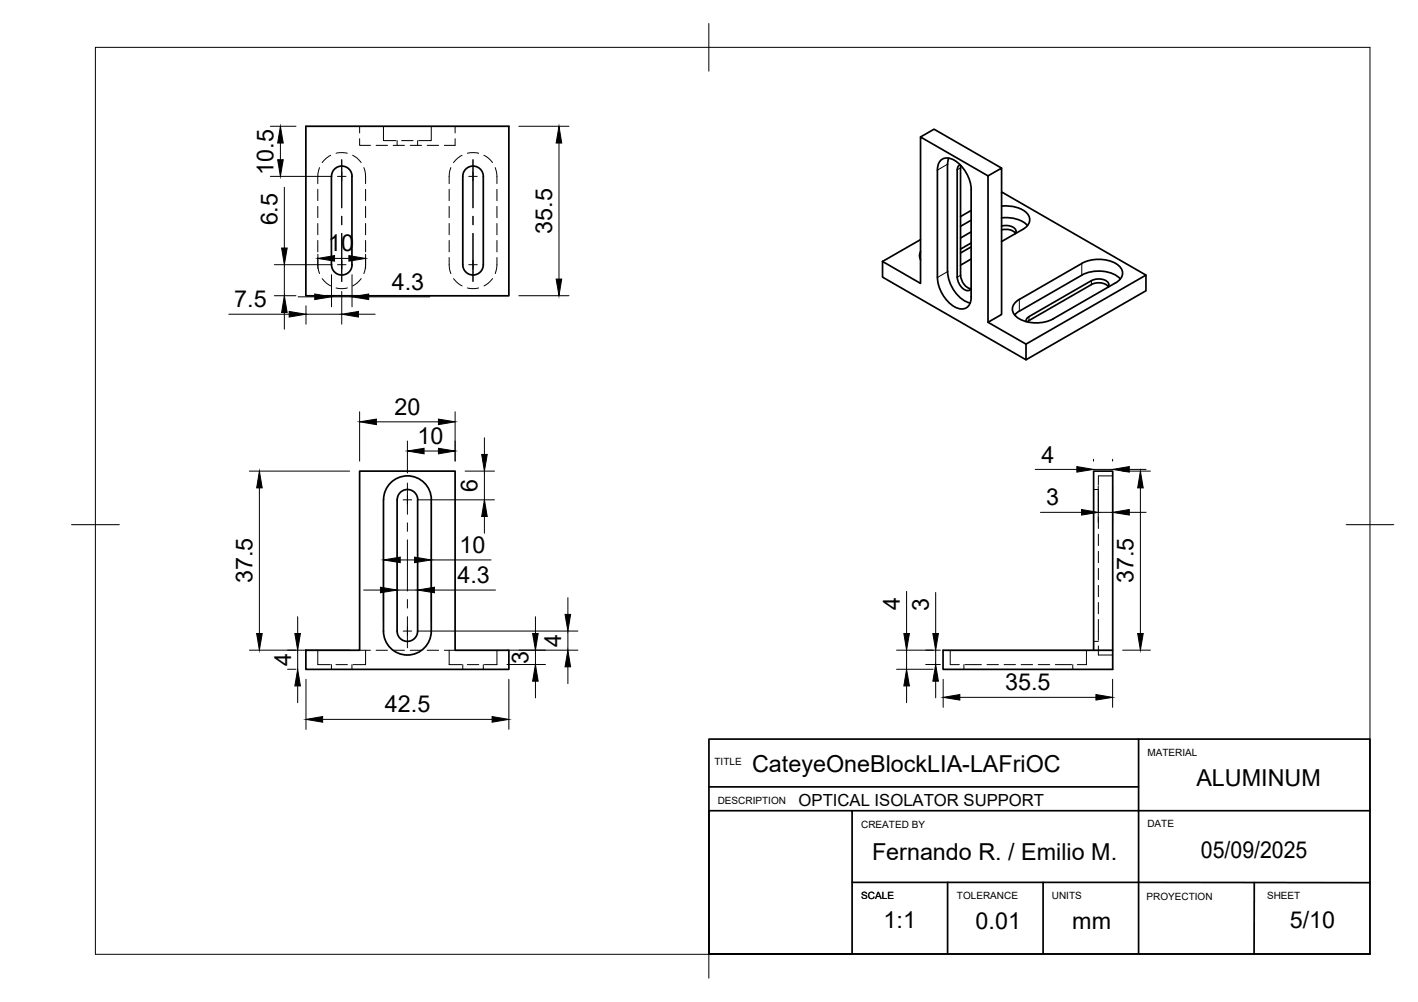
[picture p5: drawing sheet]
<svg xmlns="http://www.w3.org/2000/svg" width="297mm" height="210mm" viewBox="0 0 297 210" stroke-linecap="round" stroke-linejoin="round" font-family="sans-serif">
<!-- layer: Visible -->
<g fill="none" stroke="#000" stroke-width=".36">
<path d="M64.1 26.5h42.5v35.5h-42.5zM69.4 36.9v18.6a2.15 2.15 0 0 0 2.2 2.1 2.15 2.15 0 0 0 2.1-2.1v-18.6M69.4 36.9a2.15 2.15 0 0 1 2.2-2.1 2.15 2.15 0 0 1 2.1 2.1M96.9 36.9a2.15 2.15 0 0 1 2.2-2.1 2.15 2.15 0 0 1 2.1 2.1M96.9 36.9v18.6a2.15 2.15 0 0 0 2.2 2.1 2.15 2.15 0 0 0 2.1-2.1v-18.6M192.8 28.7l14.2 8.1v30.7l7.9 4.6v3.3l-30-17.3v-3.3l7.9 4.6zM192.8 28.7l2.9-1.6 14.1 8.1M196.4 35.6v22.5a7.5 7.5 0 0 0 4.2 6.5 2.07 2.07 0 0 0 2.2-.3 2.07 2.07 0 0 0 .6-2.1v-22.5M196.4 35.6a2.16 2.16 0 0 1 1-2.3 2.16 2.16 0 0 1 2.5 .3 7.8 7.8 0 0 1 3.5 6.1M198.5 34.4v22.5M198.7 33.1l-.2 1.3M201.1 34.5a.99 .99 0 0 0-.6 1.1v22.5a3.2 3.2 0 0 0 2.1 2.8l.6-.2 .3-.3"/>
<path d="M201.2 35.2v22.5a2.99 2.99 0 0 0 2.2 2.8M201.3 34.7l-.1 .5M207 36.8l2.8-1.6v30.7l-2.8 1.6M192.8 50.2l-7.9 4.6M192.8 52.7l-.2 .7 .2 1M198.5 56.9a7.2 7.2 0 0 0 4.7 6.6M203.4 44.1l-2.2 1.3M203.4 54.3l-2.2 1.3M203.4 46.1l-2.2 1.3M203.4 51.7l-2.2 1.3M203.4 50.9l-2.2 1.3M203.4 48.6l-2.2 1.3"/>
<path d="M209.8 40.4l.2-.1 30.1 17.3-25.2 14.5M209.8 43.2a6.6 6.6 0 0 1 5.3 1.5 2.06 2.06 0 0 1-.9 3.4l-4.4 2.5M209.8 45.6a6.5 6.5 0 0 1 5.4 1.6M209.8 48.2a2.83 2.83 0 0 1 2.9 .7M209.8 47.3a2.45 2.45 0 0 1 3 1.1l-.1 .6M226.6 57.7l-13.1 7.5M226.6 57.6a7.2 7.2 0 0 1 8.1 .8M240.1 57.6v3.3l-25.2 14.5M213.5 62.7l13.1-7.5a7.5 7.5 0 0 1 7.7 .4 2.07 2.07 0 0 1 .8 2 2.07 2.07 0 0 1-1.4 1.7l-13.1 7.5M213.5 65.2l-1 .8M213.5 62.7a2.16 2.16 0 0 0-1.4 2.1 2.16 2.16 0 0 0 1.4 2 7.8 7.8 0 0 0 7.1 0M232.1 60.1a1.18 1.18 0 0 0-1.2-1.6h-1.4l-.9 .3-13.1 7.5a1.01 1.01 0 0 0-.6 1.1"/>
<path d="M232.2 60.1a2.99 2.99 0 0 0-3.6-.5l-13.4 7.8M75.3 98.7h20v37.5h11.3v4h-42.5v-4h11.2zM81.5 101.5a5 5 0 0 1 5.6-1.5 5 5 0 0 1 3.2 4.7v27.5a5 5 0 0 1-5 5 5 5 0 0 1-5-5v-27.5a5 5 0 0 1 1.2-3.2zM83.2 104.7v27.5a2.15 2.15 0 0 0 2.1 2.2 2.15 2.15 0 0 0 2.2-2.2v-27.5M83.2 104.7a2.15 2.15 0 0 1 2.2-2.2 2.15 2.15 0 0 1 2.1 2.2M229.1 136.2v-37.5h4v41.5h-35.6v-4h35.6"/>
</g>
<!-- layer: Hidden -->
<g fill="none" stroke="#000" stroke-width=".21">
<path d="M66.6 39.7v2.4M66.9 35.1a7.3 7.3 0 0 0-.3 3.4M69.3 32.5l-.9 .6-.9 1M70.4 32.1l.9-.1 1.4 .1M73.9 32.5l.9 .6 .8 1M75.3 29.1v1.4h2.3M75.3 26.5v1.3M76.2 35.1a7.3 7.3 0 0 1 .4 3.4M76.6 39.7v2.4M78.8 30.5h2.4M80.3 26.5v3h2.7M82.4 30.5h2.3"/>
<path d="M83.2 29.5v1M84.1 29.5h2.4M85.9 30.5h2.4M87.5 29.5v1M89.5 30.5h2.4M90.3 26.5v3h-2.6M94.1 39.7v2.4M94.4 35.1a7.3 7.3 0 0 0-.3 3.4M95.3 26.5v1.3M95.3 29.1v1.4h-2.2M96.8 32.5l-.9 .6-.9 1M97.9 32.1l.9-.1 1.5 .1"/>
<path d="M101.4 32.5l.9 .6 .9 1M103.7 35.1a7.3 7.3 0 0 1 .4 3.4M104.1 39.7v2.4M66.6 53.9a7.3 7.3 0 0 0 .3 3.4M66.6 43.2v2.4M66.6 46.8v2.4M66.6 50.4v2.4M67.5 58.4l.9 .9 .9 .6M75.6 58.3l-.8 1-.9 .6M76.6 53.9a7.3 7.3 0 0 1-.4 3.4M76.6 43.2v2.4M76.6 46.8v2.4"/>
<path d="M76.6 50.4v2.4M94.1 53.9a7.3 7.3 0 0 0 .3 3.4M94.1 43.2v2.4M94.1 46.8v2.4M94.1 50.4v2.4M95 58.4l.9 .9 .9 .6M103.2 58.3l-.9 1-.9 .6M104.1 53.9a7.3 7.3 0 0 1-.4 3.4M104.1 43.2v2.4M104.1 46.8v2.4M104.1 50.4v2.4M70.4 60.3l.9 .2 1.5-.2"/>
<path d="M97.9 60.3l.9 .2 1.5-.2M233.1 99.7h-3v1.9M229.1 102.5h1M230.1 102.8v4.3M230.1 108.3v2.4M230.1 111.9v2.4M230.1 115.5v2.4M230.1 119.1v2.3M66.6 136.2v3h2.6M69.4 139.2v1M70.4 139.2h2.4M73.7 139.2v1"/>
<path d="M75.3 136.2h2.3M76.6 136.2v3h-2.6M78.8 136.2h2.4M82.4 136.2h2.3M85.9 136.2h2.4M89.5 136.2h2.4M93.1 136.2h2.2M94.1 136.2v3h2.6M96.9 139.2v1M97.9 139.2h2.4M101.2 139.2v1M104.1 136.2v3h-2.6"/>
<path d="M199.1 136.2v3h1.9M201.9 139.2v1M202.1 139.2h3.5M206.8 139.2h2.3M210.3 139.2h2.4M213.9 139.2h2.4M217.5 139.2h2.4M221.1 139.2h3.4M224.7 139.2v1M227.6 136.2v3h-1.9M229.1 134.4h1M230.1 135.3v1.9h3"/>
<path d="M230.1 129.8v4.3M230.1 122.6v2.4M230.1 126.2v2.4"/>
</g>
<!-- layer: Visible Narrow -->
<path d="M198.5 34.4l-2.1 1.2M201.2 35.2l-.7 .4M198.5 56.9l-2.1 1.2M201.2 57.7l-.7 .4M226.6 55.2v2.5M228.6 58.8v.8M213.5 62.7v2.5M215.5 66.3v.9" fill="none" stroke="#000" stroke-width=".21"/>
<!-- layer: BORDER -->
<path d="M20 9.9h267v190h-267zM148.5 4.9v10M15 109.9h10M282 109.9h10M148.5 194.9v10" fill="none" stroke="#000" stroke-width=".21"/>
<!-- layer: FD_Dimensions -->
<g fill="none" stroke="#000" stroke-width=".21">
<path d="M56.6 36.9h12.9M56.6 26.5h5.4M58.7 30v3.5M59.6 39.2v12.8M108.7 26.5h10.5M117.1 30v28.5M57.5 55.4h12M59.6 55.4v6.5M66.6 53.3v2.9M69.4 57.5v6.8M70.1 54.1h3M73.7 57.5v6.8"/>
<path d="M76.6 53.3v2.9M47.9 65.8h12.7M57.5 61.9h4.5M59.6 65.5v3.5M62.4 62.2h3.5M64.1 64.1v3.8M64.1 65.8h7.5M69.4 62.2h4.3M71.6 61.1v6.8M75.1 65.8h3.5M77.2 62.2h12.8M108.7 61.9h10.5"/>
<path d="M52.2 98.7h21M75.3 86.3v10.3M78.8 88.4h13M85.3 92.4v6.7M88.8 94.5h3M95.3 86.3v10.3M97.4 98.7h6.2M101.5 91.7v3.5M101.5 98.7v6M216.9 98.3h8.7M229.1 96.2v.4M229.1 98.3h4"/>
<path d="M233.1 96.2v.4M235.2 98.7h5.8M236.6 98.3h3.5M54.3 102.2v30.5M80.3 115.2v14.9M83.8 117.3h3M87.4 104.7h16.2M90.3 115.2v14.9M90.3 117.3h12.6M101.5 108.2v3.5M218 107.3h8.6M230.1 101.8v7.6"/>
<path d="M230.1 107.3h3M233.1 101.8v7.6M236.6 107.3h3.5M238.9 102.2v30.5M52.2 136.2h21M62.4 129.2v3.5M62.4 136.2v4M76.2 123.6h3.5M83.2 123.6h4.3M87.4 132.2h33.7M91 123.6h12.8M106.2 136.2h14.9"/>
<path d="M106.2 139.2h8.1M112.2 129.2v3.5M112.2 136.2v3M119 125.2v3.5M119 132.2v4M119 139.7v3.5M187.8 136.2h9.2M189.9 123.9v8.8M189.9 136.2v4M193.9 139.2h3.1M196 124.1v8.6M196 136.2v3"/>
<path d="M235.2 136.2h5.8M60.2 140.2h1.8M62.4 143.7v3.5M64.1 142.3v10.5M67.6 150.7h35.5M106.6 142.3v10.5M112.2 142.7v3.5M187.8 140.2h7.7M189.9 143.7v3.5M196 142.7v3.5M197.6 142.3v5.9M201.1 146.1h28.5"/>
<path d="M233.1 142.3v5.9"/>
</g>
<g fill="#000" stroke="#000" stroke-width=".21">
<path d="M58.2 33.5h1.1l-.6 3.4zM58.7 26.5l.6 3.5h-1.1zM117.1 26.5l.6 3.5h-1.2zM59 52h1.2l-.6 3.4zM66.6 54.1l3.5-.6v1.2zM73.1 53.5l3.5 .6-3.5 .6zM116.5 58.5h1.2l-.6 3.4zM59.6 61.9l.6 3.6h-1.2zM60.6 65.2l3.5 .6-3.5 .6zM65.9 61.6l3.5 .6-3.5 .6zM71.6 65.8l3.5-.6v1.2zM73.7 62.2l3.5-.6v1.2z"/>
<path d="M75.3 88.4l3.5-.6v1.2zM85.3 94.5l3.5-.6v1.2zM91.8 87.8l3.5 .6-3.5 .6zM91.8 93.9l3.5 .6-3.5 .6zM100.9 95.2h1.2l-.6 3.5zM225.6 97.7l3.5 .6-3.5 .6zM233.1 98.3l3.5-.6v1.2zM54.3 98.7l.6 3.5h-1.1zM80.3 117.3l3.5-.6v1.2zM86.8 116.7l3.5 .6-3.5 .6zM101.5 104.7l.6 3.5h-1.2zM226.6 106.7l3.5 .6-3.5 .6z"/>
<path d="M233.1 107.3l3.5-.6v1.2zM238.9 98.7l.6 3.5h-1.2zM53.8 132.7h1.1l-.6 3.5zM61.8 132.7h1.1l-.5 3.5zM79.7 123l3.5 .6-3.5 .6zM87.5 123.6l3.5-.6v1.2zM111.6 132.7h1.1l-.5 3.5zM118.4 128.7h1.1l-.5 3.5zM119 136.2l.5 3.5h-1.1zM189.3 132.7h1.2l-.6 3.5zM195.4 132.7h1.2l-.6 3.5zM238.3 132.7h1.2l-.6 3.5z"/>
<path d="M62.4 140.2l.5 3.5h-1.1zM64.1 150.7l3.5-.6v1.2zM103.1 150.1l3.5 .6-3.5 .6zM112.2 139.2l.5 3.5h-1.1zM189.9 140.2l.6 3.5h-1.2zM196 139.2l.6 3.5h-1.2zM197.6 146.1l3.5-.6v1.2zM229.6 145.5l3.5 .6-3.5 .6z"/>
</g>
<!-- layer: Smart Centers -->
<g fill="none" stroke="#000" stroke-width=".21">
<path d="M70.7 36.9h1.8M71.6 33.5v10M98.2 36.9h1.8M99.1 33.5v10M70.7 55.4h1.8M71.6 45.3v1.8M71.6 48.9v10.1M98.2 55.4h1.8M99.1 45.3v1.8M99.1 48.9v10.1M84.5 104.7h1.7M85.3 101.2v6.5"/>
<path d="M85.3 109.5v1.8M85.3 113.1v10.7M84.5 132.2h1.7M85.3 125.6v1.8M85.3 129.2v6.5"/>
</g>
<!-- layer: TITLEBLOCK -->
<path d="M148.5 154.8h138.5v45h-138.5zM238.5 154.8v45M148.5 169.8h30v30h-30zM148.5 164.8h90M178.5 169.8h108.5M178.5 184.8l108.5 .1M198.5 184.8v15M218.5 184.8v15M262.7 184.9v15" fill="none" stroke="#000" stroke-width=".36"/>
<g font-size="4.9">
<text x="57.3" y="36.6" transform="rotate(-90 57.3 36.6)">10.5</text>
<text x="58.1" y="47.2" transform="rotate(-90 58.1 47.2)">6.5</text>
<text x="68.7" y="52.7">10</text>
<text x="115.6" y="49" transform="rotate(-90 115.6 49)">35.5</text>
<text x="49.1" y="64.4">7.5</text>
<text x="82.1" y="60.7">4.3</text>
<text x="82.7" y="86.9">20</text>
<text x="87.5" y="93">10</text>
<text x="218.2" y="96.9">4</text>
<text x="100" y="103" transform="rotate(-90 100 103)">6</text>
<text x="219.1" y="105.8">3</text>
<text x="96.3" y="115.8">10</text>
<text x="52.9" y="122.2" transform="rotate(-90 52.9 122.2)">37.5</text>
<text x="95.8" y="122.1">4.3</text>
<text x="237.4" y="122.2" transform="rotate(-90 237.4 122.2)">37.5</text>
<text x="188.5" y="127.8" transform="rotate(-90 188.5 127.8)">4</text>
<text x="194.5" y="128" transform="rotate(-90 194.5 128)">3</text>
<text x="117.6" y="135.5" transform="rotate(-90 117.6 135.5)">4</text>
<text x="61" y="139.5" transform="rotate(-90 61 139.5)">4</text>
<text x="110.7" y="139.1" transform="rotate(-90 110.7 139.1)">3</text>
<text x="80.6" y="149.2">42.5</text>
<text x="210.6" y="144.6">35.5</text>
<text x="157.5" y="161.7">CateyeOneBlockLIA-LAFriOC</text>
<text x="250.6" y="164.8">ALUMINUM</text>
<text x="251.6" y="179.7">05/09/2025</text>
<text x="182.7" y="180.1">Fernando R. / Emilio M.</text>
<text x="185.1" y="194.4">1:1</text>
<text x="204.4" y="194.5">0.01</text>
<text x="224.6" y="194.6">mm</text>
<text x="270.2" y="194.5">5/10</text>
</g>
<text font-size="3.5" x="167.3" y="168.8">OPTICAL ISOLATOR SUPPORT</text>
<g font-size="2.1">
<text x="149.7" y="160.2">TITLE</text>
<text x="240.3" y="158.3">MATERIAL</text>
<text x="150.3" y="168.4">DESCRIPTION</text>
<text x="180.4" y="173.4">CREATED BY</text>
<text x="240.3" y="173.3">DATE</text>
<text x="180.4" y="188.4">SCALE</text>
<text x="200.4" y="188.4">TOLERANCE</text>
<text x="220.3" y="188.4">UNITS</text>
<text x="240.2" y="188.5">PROYECTION</text>
<text x="265.4" y="188.4">SHEET</text>
</g>
</svg>
